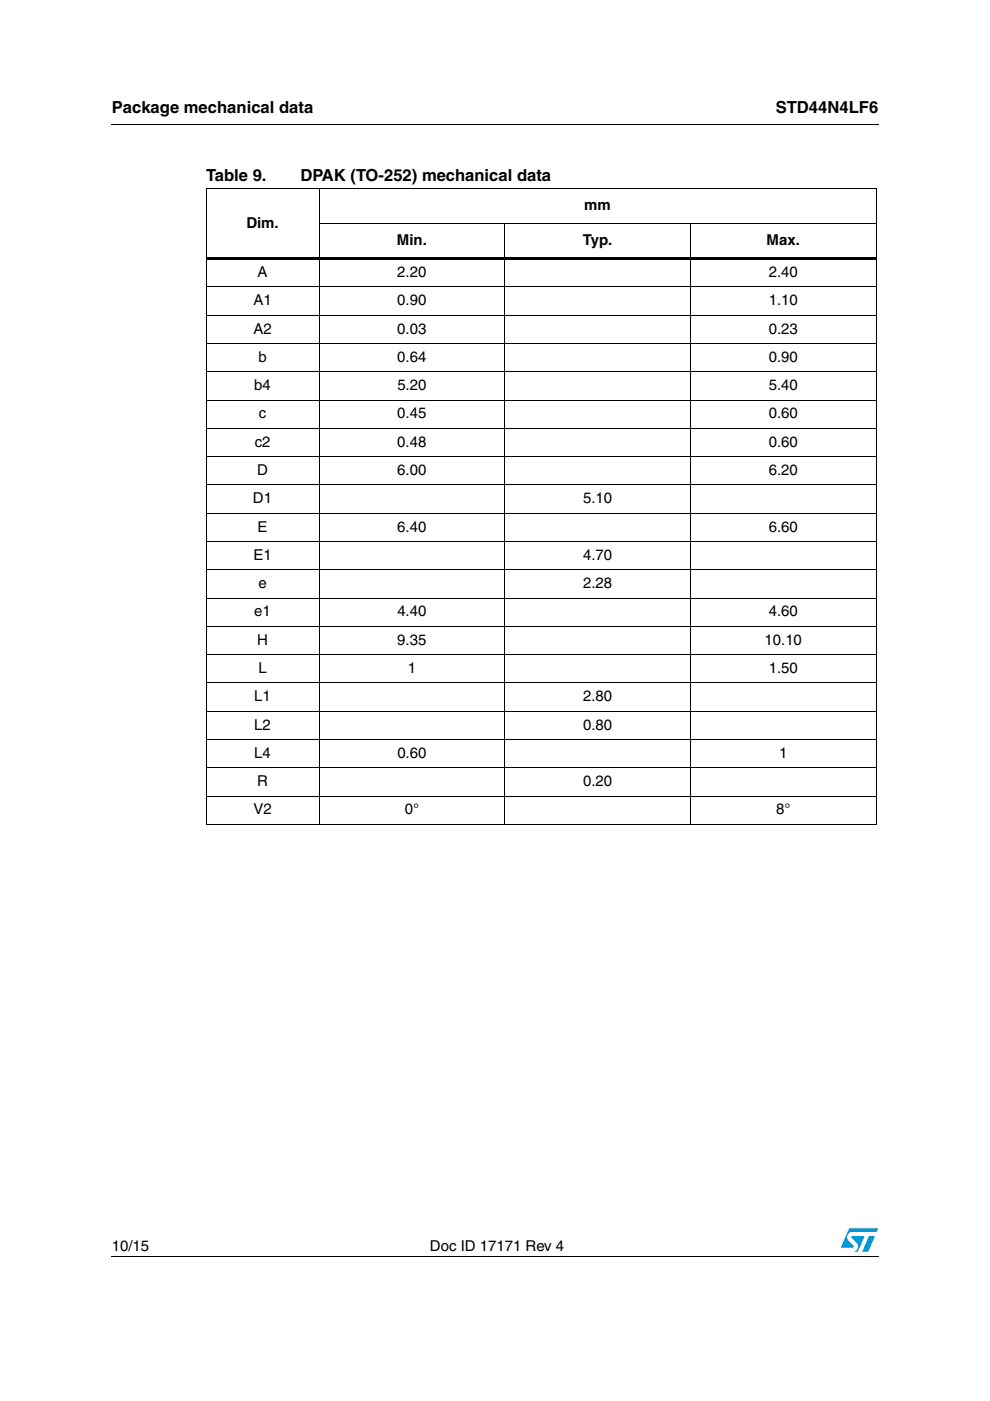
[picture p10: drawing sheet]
<svg xmlns="http://www.w3.org/2000/svg" width="210mm" height="297mm" viewBox="0 0 210 297" stroke-linecap="round" stroke-linejoin="round" font-family="sans-serif">
<g fill="#0099d8">
<path d="M184.2 262.1h1.3l-1.4 3.3h-1.3z"/>
<path d="M180 260.5h6.2l-.3 .7h-5.2a1.13 1.13 0 0 0-1 .7 1.13 1.13 0 0 0 .3 1.2l1 1v.3l-2.7 .1z"/>
<path d="M180.6 262.1h2.7l-1.4 3.3h-.7a1.18 1.18 0 0 0 .4-1.9l-1-1.1z"/>
</g>
<path d="M23.6 26.2l.1 .2zM43.6 54.6h142.3v.5h-142.3zM23.6 266.3l.1 .1z" fill="#000"/>
<g fill="none" stroke="#000" stroke-width=".21">
<path d="M23.7 26.3h162.6M67.6 39.9v135M43.6 40h142.3M43.7 40.1v134.6M67.6 47.4h118.3M107 47.3v127.6M146.4 47.3v127.6M185.8 40.1v134.6M43.6 60.8h142.3M43.6 66.8h142.3M43.6 72.8h142.3M43.6 78.8h142.3"/>
<path d="M43.6 84.8h142.3M43.6 90.8h142.3M43.6 96.8h142.3M43.6 102.8h142.3M43.6 108.8h142.3M43.6 114.8h142.3M43.6 120.8h142.3M43.6 126.8h142.3M43.6 132.8h142.3M43.6 138.8h142.3M43.6 144.8h142.3M43.6 150.8h142.3"/>
<path d="M43.6 156.8h142.3M43.6 162.8h142.3M43.6 168.8h142.3M43.6 174.8h142.3M23.7 266.3h162.6"/>
</g>
<g font-size="3.5">
<text x="23.7" y="23.9">Package mechanical data</text>
<text x="164.5" y="23.9">STD44N4LF6</text>
<text x="43.7" y="38.5">Table 9.</text>
<text x="63.7" y="38.5">DPAK (TO-252) mechanical data</text>
</g>
<g font-size="3.2">
<text x="123.9" y="44.6">mm</text>
<text x="52.2" y="48.3">Dim.</text>
<text x="84.2" y="52">Min.</text>
<text x="123.5" y="52">Typ.</text>
<text x="162.5" y="52">Max.</text>
<text x="54.6" y="58.7">A</text>
<text x="84.2" y="58.7">2.20</text>
<text x="163" y="58.7">2.40</text>
<text x="53.7" y="64.7">A1</text>
<text x="84.2" y="64.7">0.90</text>
<text x="163" y="64.7">1.10</text>
<text x="53.7" y="70.7">A2</text>
<text x="84.2" y="70.7">0.03</text>
<text x="163" y="70.7">0.23</text>
<text x="54.8" y="76.7">b</text>
<text x="84.2" y="76.7">0.64</text>
<text x="163" y="76.7">0.90</text>
<text x="53.9" y="82.7">b4</text>
<text x="84.2" y="82.7">5.20</text>
<text x="163" y="82.7">5.40</text>
<text x="54.9" y="88.7">c</text>
<text x="84.2" y="88.7">0.45</text>
<text x="163" y="88.7">0.60</text>
<text x="54" y="94.7">c2</text>
<text x="84.2" y="94.7">0.48</text>
<text x="163" y="94.7">0.60</text>
<text x="54.5" y="100.7">D</text>
<text x="84.2" y="100.7">6.00</text>
<text x="163" y="100.7">6.20</text>
<text x="53.6" y="106.7">D1</text>
<text x="123.6" y="106.7">5.10</text>
<text x="54.6" y="112.7">E</text>
<text x="84.2" y="112.7">6.40</text>
<text x="163" y="112.7">6.60</text>
<text x="53.7" y="118.7">E1</text>
<text x="123.6" y="118.7">4.70</text>
<text x="54.8" y="124.7">e</text>
<text x="123.6" y="124.7">2.28</text>
<text x="53.9" y="130.7">e1</text>
<text x="84.2" y="130.7">4.40</text>
<text x="163" y="130.7">4.60</text>
<text x="54.5" y="136.7">H</text>
<text x="84.2" y="136.7">9.35</text>
<text x="162.1" y="136.7">10.10</text>
<text x="54.8" y="142.7">L</text>
<text x="86.4" y="142.7">1</text>
<text x="163" y="142.7">1.50</text>
<text x="53.9" y="148.7">L1</text>
<text x="123.6" y="148.7">2.80</text>
<text x="53.9" y="154.7">L2</text>
<text x="123.6" y="154.7">0.80</text>
<text x="53.9" y="160.7">L4</text>
<text x="84.2" y="160.7">0.60</text>
<text x="165.2" y="160.7">1</text>
<text x="54.5" y="166.7">R</text>
<text x="123.6" y="166.7">0.20</text>
<text x="53.7" y="172.7">V2</text>
<text x="85.8" y="172.7">0°</text>
<text x="164.6" y="172.7">8°</text>
<text x="23.7" y="265.1">10/15</text>
<text x="91.2" y="265.1">Doc ID 17171 Rev 4</text>
</g>
</svg>
